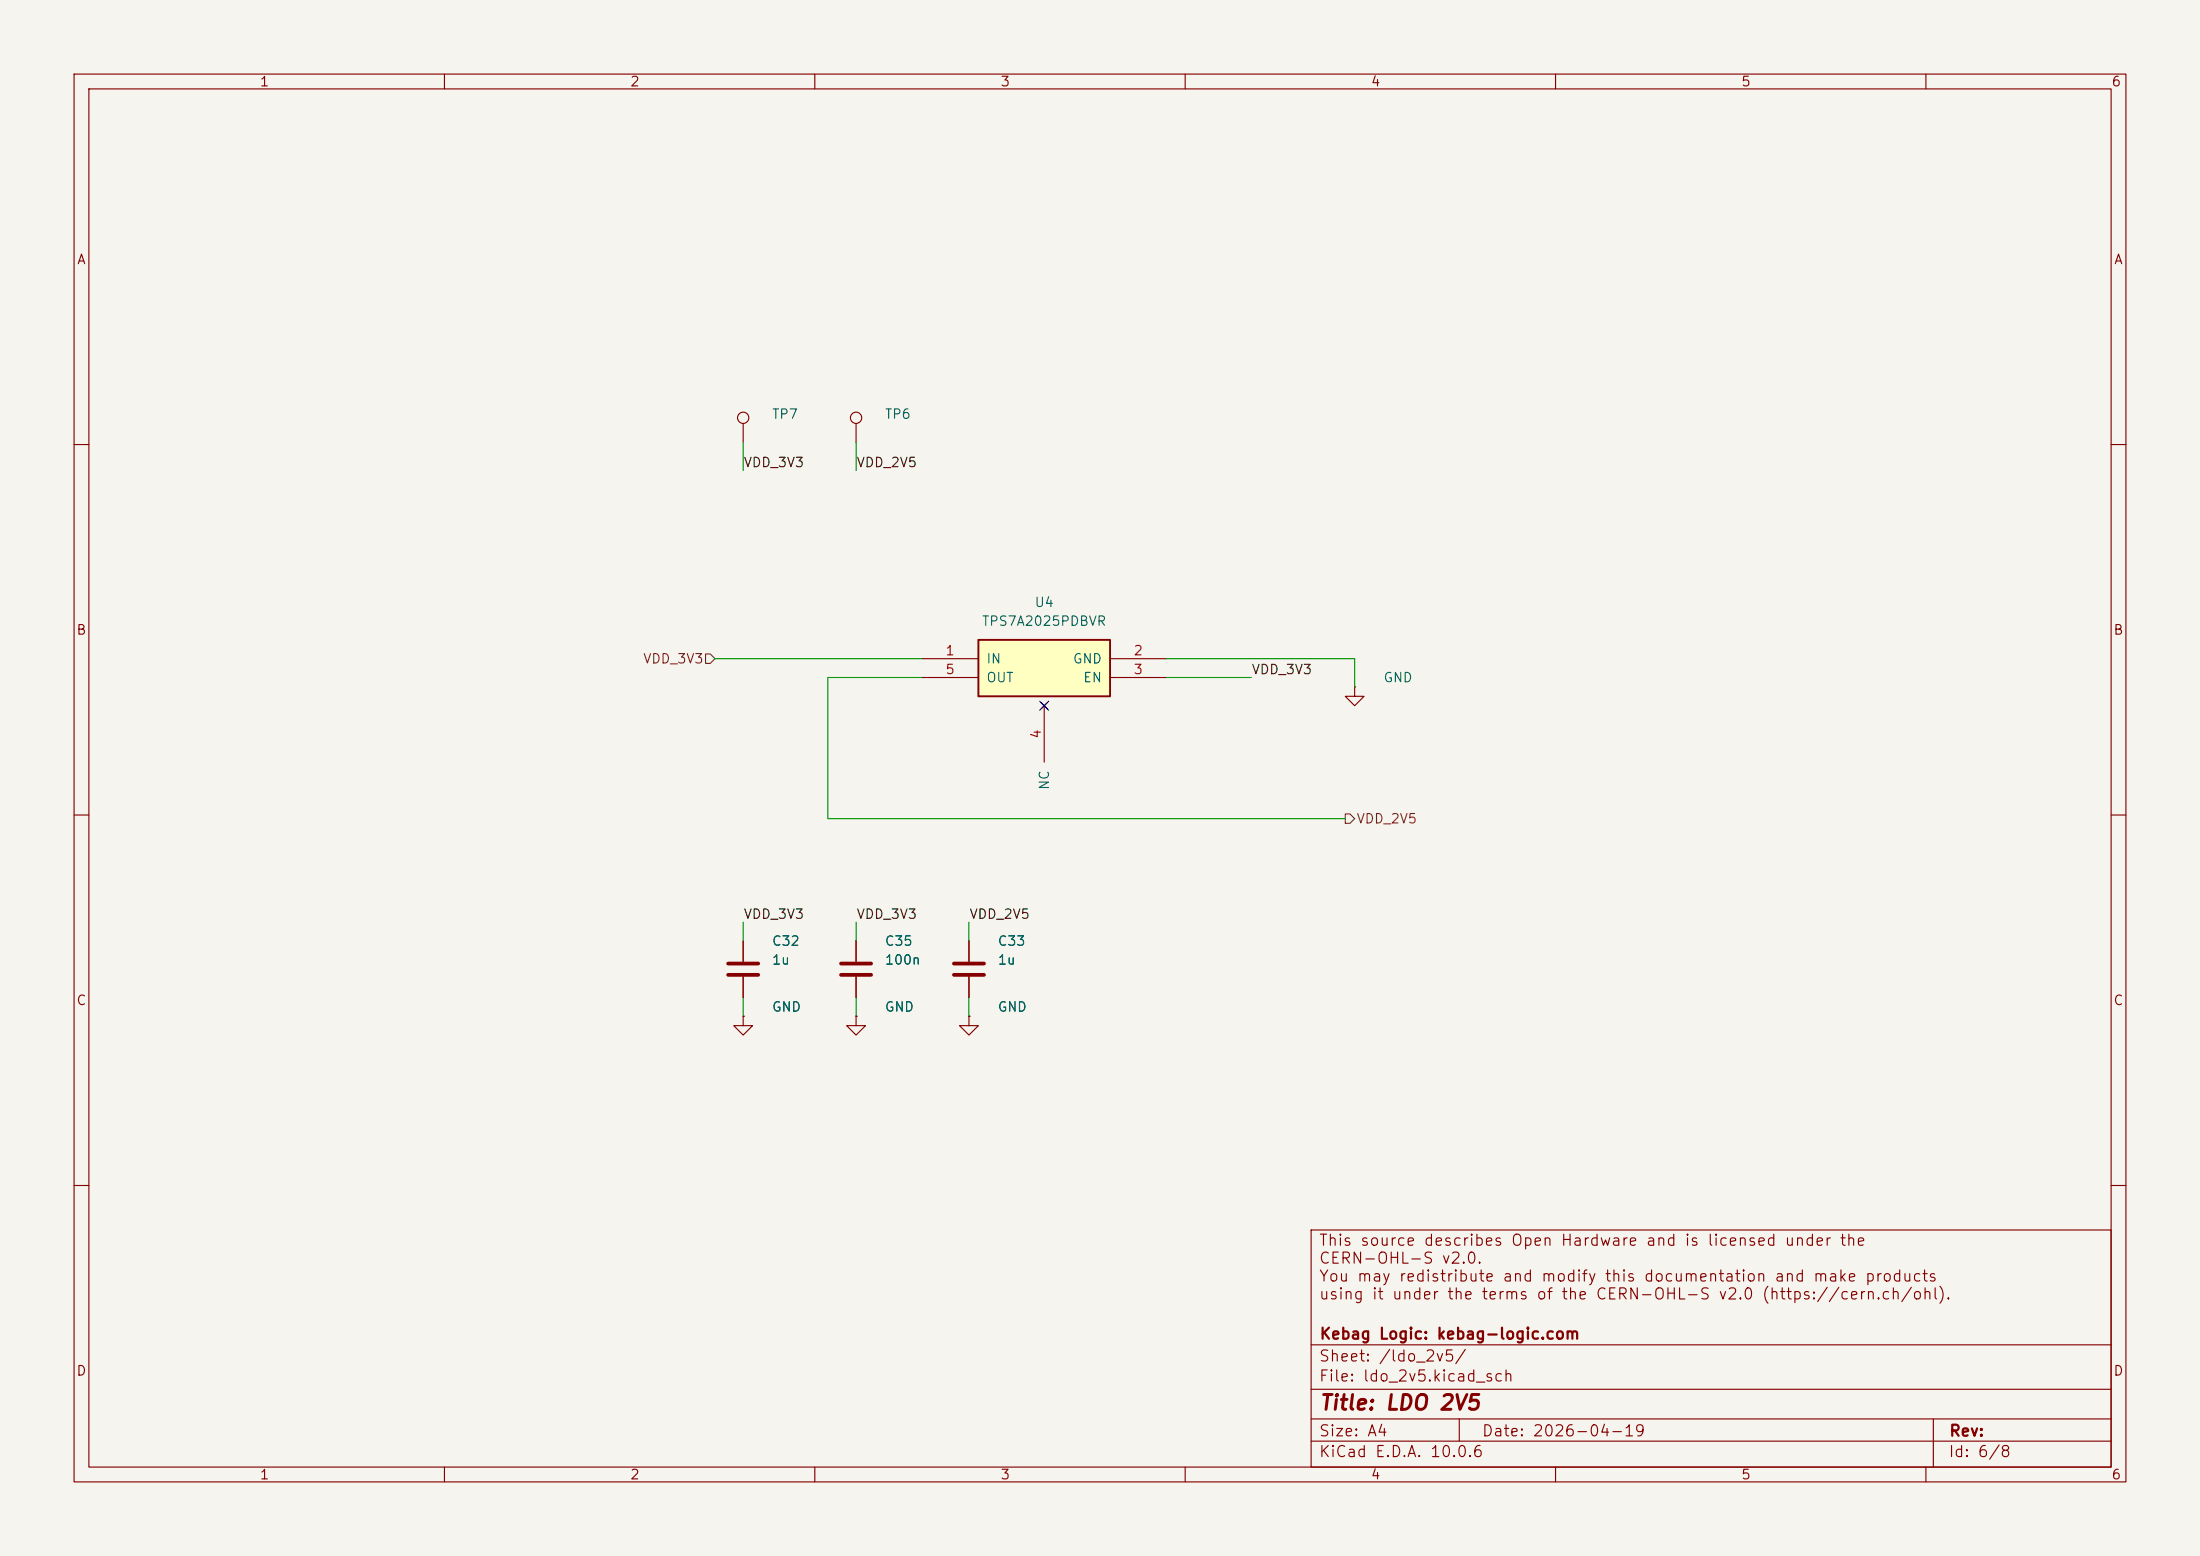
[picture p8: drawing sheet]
(kicad_sch
 (version 20260306)
 (generator "eeschema")
 (generator_version "10.0")
 (paper "A4")
 (title_block
  (title "LDO 2V5")
  (date "2026-04-19")
  (company "Kebag Logic: kebag-logic.com")
  (comment 3 "This source describes Open Hardware and is licensed under the\nCERN-OHL-S v2.0.\nYou may redistribute and modify this documentation and make products\nusing it under the terms of the CERN-OHL-S v2.0 (https://cern.ch/ohl)."))
 (lib_symbols
  (symbol "KL_C:C_100n_35V_10pct_X7R_0402"
   (pin_numbers (hide yes))
   (pin_names
    (offset 0.254)) (exclude_from_sim no) (in_bom yes) (on_board yes)
   (in_pos_files yes)
   (duplicate_pin_numbers_are_jumpers no)
   (property "Reference" "C" (at 0.635 2.54 0) (show_name no) (do_not_autoplace no) (effects (font (size 1.27 1.27)) (justify left)))
   (property "Value" "100n" (at 0.635 -2.54 0) (show_name no) (do_not_autoplace no) (effects (font (size 1.27 1.27)) (justify left)))
   (property "Footprint" "KL_Footprints:C_0402" (at 0.9652 -3.81 0) (show_name no) (do_not_autoplace no) (hide yes) (effects (font (size 1.27 1.27))))
   (property "Datasheet" "https://product.tdk.com/system/files/dam/doc/product/capacitor/ceramic/mlcc/catalog/mlcc_automotive_general_en.pdf" (at 0 0 0) (show_name no) (do_not_autoplace no) (hide yes) (effects (font (size 1.27 1.27))))
   (property "Description" "Unpolarized capacitor" (at 0 0 0) (show_name no) (do_not_autoplace no) (hide yes) (effects (font (size 1.27 1.27))))
   (property "Voltage_in_V" "35" (at 0 0 0) (show_name no) (do_not_autoplace no) (hide yes) (effects (font (size 1.27 1.27))))
   (property "Tolerance_in_pct" "10" (at 0 0 0) (show_name no) (do_not_autoplace no) (hide yes) (effects (font (size 1.27 1.27))))
   (property "Dielectric" "X7R" (at 0 0 0) (show_name no) (do_not_autoplace no) (hide yes) (effects (font (size 1.27 1.27))))
   (property "Package_in_inch" "0402" (at 0 0 0) (show_name no) (do_not_autoplace no) (hide yes) (effects (font (size 1.27 1.27))))
   (property "MPN" "CGA2B3X7R1V104K050BB" (at 0 0 0) (show_name no) (do_not_autoplace no) (hide yes) (effects (font (size 1.27 1.27))))
   (property "Mouser" "810-CGA2B3X7R1V104K" (at 0 0 0) (show_name no) (do_not_autoplace no) (hide yes) (effects (font (size 1.27 1.27))))
   (property "Digikey" "445-6901-1-ND" (at 0 0 0) (show_name no) (do_not_autoplace no) (hide yes) (effects (font (size 1.27 1.27))))
   (property "LCSC" "C2181802" (at 0 0 0) (show_name no) (do_not_autoplace no) (hide yes) (effects (font (size 1.27 1.27))))
   (symbol "C_100n_35V_10pct_X7R_0402_0_1"
    (polyline (pts (xy -2.032 0.762) (xy 2.032 0.762)) (stroke (width 0.508) (type default)) (fill (type none)))
    (polyline (pts (xy -2.032 -0.762) (xy 2.032 -0.762)) (stroke (width 0.508) (type default)) (fill (type none))))
   (symbol "C_100n_35V_10pct_X7R_0402_1_1"
    (pin passive line (at 0 3.81 270) (length 2.794) (name "" (effects (font (size 1.27 1.27)))) (number "1" (effects (font (size 1.27 1.27)))))
    (pin passive line (at 0 -3.81 90) (length 2.794) (name "" (effects (font (size 1.27 1.27)))) (number "2" (effects (font (size 1.27 1.27))))))
   (embedded_fonts no))
  (symbol "KL_C:C_1u_16V_10pct_X5R_0402"
   (pin_numbers (hide yes))
   (pin_names
    (offset 0.254)) (exclude_from_sim no) (in_bom yes) (on_board yes)
   (in_pos_files yes)
   (duplicate_pin_numbers_are_jumpers no)
   (property "Reference" "C" (at 0.635 2.54 0) (show_name no) (do_not_autoplace no) (effects (font (size 1.27 1.27)) (justify left)))
   (property "Value" "1u" (at 0.635 -2.54 0) (show_name no) (do_not_autoplace no) (effects (font (size 1.27 1.27)) (justify left)))
   (property "Footprint" "KL_Footprints:C_0402" (at 0.9652 -3.81 0) (show_name no) (do_not_autoplace no) (hide yes) (effects (font (size 1.27 1.27))))
   (property "Datasheet" "https://www.murata.com/en-global/products/productdetail?partno=GRM155R61C105KA12%23" (at 0 0 0) (show_name no) (do_not_autoplace no) (hide yes) (effects (font (size 1.27 1.27))))
   (property "Description" "Unpolarized capacitor" (at 0 0 0) (show_name no) (do_not_autoplace no) (hide yes) (effects (font (size 1.27 1.27))))
   (property "Voltage_in_V" "16" (at 0 0 0) (show_name no) (do_not_autoplace no) (hide yes) (effects (font (size 1.27 1.27))))
   (property "Tolerance_in_pct" "10" (at 0 0 0) (show_name no) (do_not_autoplace no) (hide yes) (effects (font (size 1.27 1.27))))
   (property "Dielectric" "X5R" (at 0 0 0) (show_name no) (do_not_autoplace no) (hide yes) (effects (font (size 1.27 1.27))))
   (property "Package_in_inch" "0402" (at 0 0 0) (show_name no) (do_not_autoplace no) (hide yes) (effects (font (size 1.27 1.27))))
   (property "MPN" "GRM155R61C105KA12D" (at 0 0 0) (show_name no) (do_not_autoplace no) (hide yes) (effects (font (size 1.27 1.27))))
   (property "Mouser" "81-GRM155R61C105KA12D" (at 0 0 0) (show_name no) (do_not_autoplace no) (hide yes) (effects (font (size 1.27 1.27))))
   (property "Digikey" "490-10694-1-ND" (at 0 0 0) (show_name no) (do_not_autoplace no) (hide yes) (effects (font (size 1.27 1.27))))
   (property "LCSC" "C77006" (at 0 0 0) (show_name no) (do_not_autoplace no) (hide yes) (effects (font (size 1.27 1.27))))
   (symbol "C_1u_16V_10pct_X5R_0402_0_1"
    (polyline (pts (xy -2.032 0.762) (xy 2.032 0.762)) (stroke (width 0.508) (type default)) (fill (type none)))
    (polyline (pts (xy -2.032 -0.762) (xy 2.032 -0.762)) (stroke (width 0.508) (type default)) (fill (type none))))
   (symbol "C_1u_16V_10pct_X5R_0402_1_1"
    (pin passive line (at 0 3.81 270) (length 2.794) (name "" (effects (font (size 1.27 1.27)))) (number "1" (effects (font (size 1.27 1.27)))))
    (pin passive line (at 0 -3.81 90) (length 2.794) (name "" (effects (font (size 1.27 1.27)))) (number "2" (effects (font (size 1.27 1.27))))))
   (embedded_fonts no))
  (symbol "KL_TestPoint:TestPoint_SMD"
   (pin_numbers (hide yes))
   (pin_names
    (offset 0) (hide yes)) (exclude_from_sim no) (in_bom no) (on_board yes)
   (in_pos_files yes)
   (duplicate_pin_numbers_are_jumpers no)
   (property "Reference" "TP" (at 0 5.715 0) (show_name no) (do_not_autoplace yes) (effects (font (size 1.27 1.27))))
   (property "Value" "TestPoint_SMD" (at 0 5.08 0) (show_name no) (do_not_autoplace no) (hide yes) (effects (font (size 1.27 1.27))))
   (property "Footprint" "KL_Footprints:TestPoint_SMD_1.0x1.0mm" (at 5.08 0 0) (show_name no) (do_not_autoplace no) (hide yes) (effects (font (size 1.27 1.27))))
   (property "Datasheet" "" (at 5.08 0 0) (show_name no) (do_not_autoplace no) (hide yes) (effects (font (size 1.27 1.27))))
   (property "Description" "test point" (at 0 0 0) (show_name no) (do_not_autoplace no) (hide yes) (effects (font (size 1.27 1.27))))
   (symbol "TestPoint_SMD_0_1"
    (circle (center 0 3.302) (radius 0.762) (stroke (width 0) (type default)) (fill (type none))))
   (symbol "TestPoint_SMD_1_1"
    (pin passive line (at 0 0 90) (length 2.54) (name "1" (effects (font (size 1.27 1.27)))) (number "1" (effects (font (size 1.27 1.27))))))
   (embedded_fonts no))
  (symbol "KL_Voltage_Regulators:TPS7A2025PDBVR"
   (pin_names
    (offset 1.016)) (exclude_from_sim no) (in_bom yes) (on_board yes)
   (in_pos_files yes)
   (duplicate_pin_numbers_are_jumpers no)
   (property "Reference" "U" (at -8.89 6.35 0) (show_name no) (do_not_autoplace no) (effects (font (size 1.27 1.27))))
   (property "Value" "TPS7A2025PDBVR" (at -8.89 8.89 0) (show_name no) (do_not_autoplace no) (effects (font (size 1.27 1.27))))
   (property "Footprint" "KL_Footprints:SOT-23-5" (at 0 0 0) (show_name no) (do_not_autoplace no) (hide yes) (effects (font (size 1.27 1.27))))
   (property "Datasheet" "https://www.ti.com/lit/gpn/tps7a20" (at 0 0 0) (show_name no) (do_not_autoplace no) (hide yes) (effects (font (size 1.27 1.27))))
   (property "Description" "Voltage Regulator" (at 0 0 0) (show_name no) (do_not_autoplace no) (hide yes) (effects (font (size 1.27 1.27))))
   (property "VIN_MIN_V" "1.6" (at 0 0 0) (show_name no) (do_not_autoplace no) (hide yes) (effects (font (size 1.27 1.27))))
   (property "VIN_MAX_V" "6.5" (at 0 0 0) (show_name no) (do_not_autoplace no) (hide yes) (effects (font (size 1.27 1.27))))
   (property "I_OUT_A" "0.3" (at 0 0 0) (show_name no) (do_not_autoplace no) (hide yes) (effects (font (size 1.27 1.27))))
   (property "I_VIN_A" "TBD" (at 0 0 0) (show_name no) (do_not_autoplace no) (hide yes) (effects (font (size 1.27 1.27))))
   (property "V_OUT_V" "2.5" (at 0 0 0) (show_name no) (do_not_autoplace no) (hide yes) (effects (font (size 1.27 1.27))))
   (property "MPN" "TPS7A2025PDBVR" (at 0 0 0) (show_name no) (do_not_autoplace no) (hide yes) (effects (font (size 1.27 1.27))))
   (property "Mouser" "595-TPS7A2025PDBVR" (at 0 0 0) (show_name no) (do_not_autoplace no) (hide yes) (effects (font (size 1.27 1.27))))
   (property "Digikey" "296-TPS7A2025PDBVRCT-ND" (at 0 0 0) (show_name no) (do_not_autoplace no) (hide yes) (effects (font (size 1.27 1.27))))
   (property "LCSC" "C2869949" (at 0 0 0) (show_name no) (do_not_autoplace no) (hide yes) (effects (font (size 1.27 1.27))))
   (symbol "TPS7A2025PDBVR_0_1"
    (rectangle (start -8.89 3.81) (end 8.89 -3.81) (stroke (width 0.254) (type default)) (fill (type background))))
   (symbol "TPS7A2025PDBVR_1_1"
    (pin power_in line (at -16.51 1.27 0) (length 7.62) (name "IN" (effects (font (size 1.27 1.27)))) (number "1" (effects (font (size 1.27 1.27)))))
    (pin power_in line (at 16.51 1.27 180) (length 7.62) (name "GND" (effects (font (size 1.27 1.27)))) (number "2" (effects (font (size 1.27 1.27)))))
    (pin input line (at 16.51 -1.27 180) (length 7.62) (name "EN" (effects (font (size 1.27 1.27)))) (number "3" (effects (font (size 1.27 1.27)))))
    (pin no_connect line (at 0 -5.08 270) (length 7.62) (name "NC" (effects (font (size 1.27 1.27)))) (number "4" (effects (font (size 1.27 1.27)))))
    (pin power_out line (at -16.51 -1.27 0) (length 7.62) (name "OUT" (effects (font (size 1.27 1.27)))) (number "5" (effects (font (size 1.27 1.27))))))
   (embedded_fonts no))
  (symbol "power:GND"
   (power global)
   (pin_numbers (hide yes))
   (pin_names
    (offset 0) (hide yes)) (exclude_from_sim no) (in_bom yes) (on_board yes)
   (in_pos_files yes)
   (duplicate_pin_numbers_are_jumpers no)
   (property "Reference" "#PWR" (at 0 -6.35 0) (show_name no) (do_not_autoplace no) (hide yes) (effects (font (size 1.27 1.27))))
   (property "Value" "GND" (at 0 -3.81 0) (show_name no) (do_not_autoplace no) (effects (font (size 1.27 1.27))))
   (property "Footprint" "" (at 0 0 0) (show_name no) (do_not_autoplace no) (hide yes) (effects (font (size 1.27 1.27))))
   (property "Datasheet" "" (at 0 0 0) (show_name no) (do_not_autoplace no) (hide yes) (effects (font (size 1.27 1.27))))
   (property "Description" "Power symbol creates a global label with name \"GND\" , ground" (at 0 0 0) (show_name no) (do_not_autoplace no) (hide yes) (effects (font (size 1.27 1.27))))
   (symbol "GND_0_1"
    (polyline (pts (xy 0 0) (xy 0 -1.27) (xy 1.27 -1.27) (xy 0 -2.54) (xy -1.27 -1.27) (xy 0 -1.27)) (stroke (width 0) (type default)) (fill (type none))))
   (symbol "GND_1_1"
    (pin power_in line (at 0 0 270) (length 0) (name "" (effects (font (size 1.27 1.27)))) (number "1" (effects (font (size 1.27 1.27))))))
   (embedded_fonts no)))
 (no_connect
  (at 140.97 95.25))
 (wire
  (pts (xy 182.88 88.9) (xy 182.88 92.71))
  (stroke (width 0) (type default)))
 (wire
  (pts (xy 124.46 88.9) (xy 96.52 88.9))
  (stroke (width 0) (type default)))
 (wire
  (pts (xy 157.48 91.44) (xy 168.91 91.44))
  (stroke (width 0) (type default)))
 (wire
  (pts (xy 130.81 127) (xy 130.81 124.46))
  (stroke (width 0) (type default)))
 (wire
  (pts (xy 111.76 91.44) (xy 111.76 110.49))
  (stroke (width 0) (type default)))
 (wire
  (pts (xy 115.57 127) (xy 115.57 124.46))
  (stroke (width 0) (type default)))
 (wire
  (pts (xy 115.57 134.62) (xy 115.57 137.16))
  (stroke (width 0) (type default)))
 (wire
  (pts (xy 124.46 91.44) (xy 111.76 91.44))
  (stroke (width 0) (type default)))
 (wire
  (pts (xy 130.81 134.62) (xy 130.81 137.16))
  (stroke (width 0) (type default)))
 (wire
  (pts (xy 100.33 127) (xy 100.33 124.46))
  (stroke (width 0) (type default)))
 (wire
  (pts (xy 100.33 59.69) (xy 100.33 63.5))
  (stroke (width 0) (type default)))
 (wire
  (pts (xy 115.57 59.69) (xy 115.57 63.5))
  (stroke (width 0) (type default)))
 (wire
  (pts (xy 100.33 134.62) (xy 100.33 137.16))
  (stroke (width 0) (type default)))
 (wire
  (pts (xy 111.76 110.49) (xy 181.61 110.49))
  (stroke (width 0) (type default)))
 (wire
  (pts (xy 157.48 88.9) (xy 182.88 88.9))
  (stroke (width 0) (type default)))
 (label "VDD_3V3"
  (at 100.33 124.46 0)
  (effects (font (size 1.27 1.27)) (justify left bottom)))
 (label "VDD_3V3"
  (at 168.91 91.44 0)
  (effects (font (size 1.27 1.27)) (justify left bottom)))
 (label "VDD_3V3"
  (at 100.33 63.5 0)
  (effects (font (size 1.27 1.27)) (justify left bottom)))
 (label "VDD_3V3"
  (at 115.57 124.46 0)
  (effects (font (size 1.27 1.27)) (justify left bottom)))
 (label "VDD_2V5"
  (at 115.57 63.5 0)
  (effects (font (size 1.27 1.27)) (justify left bottom)))
 (label "VDD_2V5"
  (at 130.81 124.46 0)
  (effects (font (size 1.27 1.27)) (justify left bottom)))
 (hierarchical_label "VDD_2V5"
  (shape output)
  (at 181.61 110.49 0)
  (effects (font (size 1.27 1.27)) (justify left)))
 (hierarchical_label "VDD_3V3"
  (shape input)
  (at 96.52 88.9 180)
  (effects (font (size 1.27 1.27)) (justify right)))
 (symbol
  (lib_id "KL_Voltage_Regulators:TPS7A2025PDBVR")
  (at 140.97 90.17 0)
  (unit 1)
  (body_style 1)
  (exclude_from_sim no)
  (in_bom yes)
  (on_board yes)
  (in_pos_files yes)
  (dnp no)
  (property "Reference" "U4" (at 140.97 81.28 0) (show_name no) (do_not_autoplace no) (effects (font (size 1.27 1.27))))
  (property "Value" "TPS7A2025PDBVR" (at 140.97 83.82 0) (show_name no) (do_not_autoplace no) (effects (font (size 1.27 1.27))))
  (property "Footprint" "KL_Footprints:SOT-23-5" (at 144.78 91.44 0) (hide yes) (show_name no) (do_not_autoplace no) (effects (font (size 1.27 1.27)) (justify left)))
  (property "Datasheet" "https://www.ti.com/lit/gpn/tps7a20" (at 144.78 93.98 0) (hide yes) (show_name no) (do_not_autoplace no) (effects (font (size 1.27 1.27)) (justify left)))
  (property "Description" "Voltage Regulator" (at 144.78 96.52 0) (hide yes) (show_name no) (do_not_autoplace no) (effects (font (size 1.27 1.27)) (justify left)))
  (property "VIN_MIN_V" "1.6" (at 0 0 0) (hide yes) (show_name no) (do_not_autoplace no) (effects (font (size 1.27 1.27))))
  (property "VIN_MAX_V" "6.5" (at 0 0 0) (hide yes) (show_name no) (do_not_autoplace no) (effects (font (size 1.27 1.27))))
  (property "I_OUT_A" "0.3" (at 0 0 0) (hide yes) (show_name no) (do_not_autoplace no) (effects (font (size 1.27 1.27))))
  (property "I_VIN_A" "TBD" (at 0 0 0) (hide yes) (show_name no) (do_not_autoplace no) (effects (font (size 1.27 1.27))))
  (property "V_OUT_V" "2.5" (at 0 0 0) (hide yes) (show_name no) (do_not_autoplace no) (effects (font (size 1.27 1.27))))
  (property "MPN" "TPS7A2025PDBVR" (at 0 0 0) (hide yes) (show_name no) (do_not_autoplace no) (effects (font (size 1.27 1.27))))
  (property "Mouser" "595-TPS7A2025PDBVR" (at 0 0 0) (hide yes) (show_name no) (do_not_autoplace no) (effects (font (size 1.27 1.27))))
  (property "Digikey" "296-TPS7A2025PDBVRCT-ND" (at 0 0 0) (hide yes) (show_name no) (do_not_autoplace no) (effects (font (size 1.27 1.27))))
  (property "LCSC" "C2869949" (at 0 0 0) (hide yes) (show_name no) (do_not_autoplace no) (effects (font (size 1.27 1.27))))
  (pin "1")
  (pin "2")
  (pin "3")
  (pin "4")
  (pin "5"))
 (symbol
  (lib_id "KL_C:C_1u_16V_10pct_X5R_0402")
  (at 100.33 130.81 0)
  (unit 1)
  (body_style 1)
  (exclude_from_sim no)
  (in_bom yes)
  (on_board yes)
  (in_pos_files yes)
  (dnp no)
  (property "Reference" "C32" (at 104.14 127 0) (show_name no) (do_not_autoplace no) (effects (font (size 1.27 1.27)) (justify left)))
  (property "Value" "1u" (at 104.14 129.54 0) (show_name no) (do_not_autoplace no) (effects (font (size 1.27 1.27)) (justify left)))
  (property "Footprint" "KL_Footprints:C_0402" (at 104.14 132.08 0) (hide yes) (show_name no) (do_not_autoplace no) (effects (font (size 1.27 1.27)) (justify left)))
  (property "Datasheet" "https://www.murata.com/en-global/products/productdetail?partno=GRM155R61C105KA12%23" (at 104.14 134.62 0) (hide yes) (show_name no) (do_not_autoplace no) (effects (font (size 1.27 1.27)) (justify left)))
  (property "Description" "Unpolarized capacitor" (at 104.14 137.16 0) (hide yes) (show_name no) (do_not_autoplace no) (effects (font (size 1.27 1.27)) (justify left)))
  (property "Voltage_in_V" "16" (at 0 0 0) (hide yes) (show_name no) (do_not_autoplace no) (effects (font (size 1.27 1.27))))
  (property "Tolerance_in_pct" "10" (at 0 0 0) (hide yes) (show_name no) (do_not_autoplace no) (effects (font (size 1.27 1.27))))
  (property "Dielectric" "X5R" (at 0 0 0) (hide yes) (show_name no) (do_not_autoplace no) (effects (font (size 1.27 1.27))))
  (property "Package_in_inch" "0402" (at 0 0 0) (hide yes) (show_name no) (do_not_autoplace no) (effects (font (size 1.27 1.27))))
  (property "MPN" "GRM155R61C105KA12D" (at 0 0 0) (hide yes) (show_name no) (do_not_autoplace no) (effects (font (size 1.27 1.27))))
  (property "Mouser" "81-GRM155R61C105KA12D" (at 0 0 0) (hide yes) (show_name no) (do_not_autoplace no) (effects (font (size 1.27 1.27))))
  (property "Digikey" "490-10694-1-ND" (at 0 0 0) (hide yes) (show_name no) (do_not_autoplace no) (effects (font (size 1.27 1.27))))
  (property "LCSC" "C77006" (at 0 0 0) (hide yes) (show_name no) (do_not_autoplace no) (effects (font (size 1.27 1.27))))
  (pin "1")
  (pin "2"))
 (symbol
  (lib_id "KL_TestPoint:TestPoint_SMD")
  (at 100.33 59.69 0)
  (unit 1)
  (body_style 1)
  (exclude_from_sim no)
  (in_bom yes)
  (on_board yes)
  (in_pos_files yes)
  (dnp no)
  (property "Reference" "TP7" (at 104.14 55.88 0) (show_name no) (do_not_autoplace no) (effects (font (size 1.27 1.27)) (justify left)))
  (property "Value" "TestPoint_SMD" (at 104.14 58.42 0) (hide yes) (show_name no) (do_not_autoplace no) (effects (font (size 1.27 1.27)) (justify left)))
  (property "Footprint" "KL_Footprints:TestPoint_SMD_1.0x1.0mm" (at 104.14 60.96 0) (hide yes) (show_name no) (do_not_autoplace no) (effects (font (size 1.27 1.27)) (justify left)))
  (property "Datasheet" "" (at 104.14 63.5 0) (hide yes) (show_name no) (do_not_autoplace no) (effects (font (size 1.27 1.27)) (justify left)))
  (property "Description" "test point" (at 104.14 66.04 0) (hide yes) (show_name no) (do_not_autoplace no) (effects (font (size 1.27 1.27)) (justify left)))
  (pin "1"))
 (symbol
  (lib_id "power:GND")
  (at 100.33 137.16 0)
  (unit 1)
  (body_style 1)
  (exclude_from_sim no)
  (in_bom yes)
  (on_board yes)
  (in_pos_files yes)
  (dnp no)
  (property "Reference" "#PWR0911" (at 104.14 133.35 0) (hide yes) (show_name no) (do_not_autoplace no) (effects (font (size 1.27 1.27)) (justify left)))
  (property "Value" "GND" (at 104.14 135.89 0) (show_name no) (do_not_autoplace no) (effects (font (size 1.27 1.27)) (justify left)))
  (property "Footprint" "" (at 104.14 138.43 0) (hide yes) (show_name no) (do_not_autoplace no) (effects (font (size 1.27 1.27)) (justify left)))
  (property "Datasheet" "" (at 104.14 140.97 0) (hide yes) (show_name no) (do_not_autoplace no) (effects (font (size 1.27 1.27)) (justify left)))
  (property "Description" "Power symbol creates a global label with name \"GND\" , ground" (at 104.14 143.51 0) (hide yes) (show_name no) (do_not_autoplace no) (effects (font (size 1.27 1.27)) (justify left)))
  (pin "1"))
 (symbol
  (lib_id "KL_TestPoint:TestPoint_SMD")
  (at 115.57 59.69 0)
  (unit 1)
  (body_style 1)
  (exclude_from_sim no)
  (in_bom yes)
  (on_board yes)
  (in_pos_files yes)
  (dnp no)
  (property "Reference" "TP6" (at 119.38 55.88 0) (show_name no) (do_not_autoplace no) (effects (font (size 1.27 1.27)) (justify left)))
  (property "Value" "TestPoint_SMD" (at 119.38 58.42 0) (hide yes) (show_name no) (do_not_autoplace no) (effects (font (size 1.27 1.27)) (justify left)))
  (property "Footprint" "KL_Footprints:TestPoint_SMD_1.0x1.0mm" (at 119.38 60.96 0) (hide yes) (show_name no) (do_not_autoplace no) (effects (font (size 1.27 1.27)) (justify left)))
  (property "Datasheet" "" (at 119.38 63.5 0) (hide yes) (show_name no) (do_not_autoplace no) (effects (font (size 1.27 1.27)) (justify left)))
  (property "Description" "test point" (at 119.38 66.04 0) (hide yes) (show_name no) (do_not_autoplace no) (effects (font (size 1.27 1.27)) (justify left)))
  (pin "1"))
 (symbol
  (lib_id "power:GND")
  (at 115.57 137.16 0)
  (unit 1)
  (body_style 1)
  (exclude_from_sim no)
  (in_bom yes)
  (on_board yes)
  (in_pos_files yes)
  (dnp no)
  (property "Reference" "#PWR0912" (at 119.38 133.35 0) (hide yes) (show_name no) (do_not_autoplace no) (effects (font (size 1.27 1.27)) (justify left)))
  (property "Value" "GND" (at 119.38 135.89 0) (show_name no) (do_not_autoplace no) (effects (font (size 1.27 1.27)) (justify left)))
  (property "Footprint" "" (at 119.38 138.43 0) (hide yes) (show_name no) (do_not_autoplace no) (effects (font (size 1.27 1.27)) (justify left)))
  (property "Datasheet" "" (at 119.38 140.97 0) (hide yes) (show_name no) (do_not_autoplace no) (effects (font (size 1.27 1.27)) (justify left)))
  (property "Description" "Power symbol creates a global label with name \"GND\" , ground" (at 119.38 143.51 0) (hide yes) (show_name no) (do_not_autoplace no) (effects (font (size 1.27 1.27)) (justify left)))
  (pin "1"))
 (symbol
  (lib_id "power:GND")
  (at 130.81 137.16 0)
  (unit 1)
  (body_style 1)
  (exclude_from_sim no)
  (in_bom yes)
  (on_board yes)
  (in_pos_files yes)
  (dnp no)
  (property "Reference" "#PWR0913" (at 134.62 133.35 0) (hide yes) (show_name no) (do_not_autoplace no) (effects (font (size 1.27 1.27)) (justify left)))
  (property "Value" "GND" (at 134.62 135.89 0) (show_name no) (do_not_autoplace no) (effects (font (size 1.27 1.27)) (justify left)))
  (property "Footprint" "" (at 134.62 138.43 0) (hide yes) (show_name no) (do_not_autoplace no) (effects (font (size 1.27 1.27)) (justify left)))
  (property "Datasheet" "" (at 134.62 140.97 0) (hide yes) (show_name no) (do_not_autoplace no) (effects (font (size 1.27 1.27)) (justify left)))
  (property "Description" "Power symbol creates a global label with name \"GND\" , ground" (at 134.62 143.51 0) (hide yes) (show_name no) (do_not_autoplace no) (effects (font (size 1.27 1.27)) (justify left)))
  (pin "1"))
 (symbol
  (lib_id "KL_C:C_100n_35V_10pct_X7R_0402")
  (at 115.57 130.81 0)
  (unit 1)
  (body_style 1)
  (exclude_from_sim no)
  (in_bom yes)
  (on_board yes)
  (in_pos_files yes)
  (dnp no)
  (property "Reference" "C35" (at 119.38 127 0) (show_name no) (do_not_autoplace no) (effects (font (size 1.27 1.27)) (justify left)))
  (property "Value" "100n" (at 119.38 129.54 0) (show_name no) (do_not_autoplace no) (effects (font (size 1.27 1.27)) (justify left)))
  (property "Footprint" "KL_Footprints:C_0402" (at 119.38 132.08 0) (hide yes) (show_name no) (do_not_autoplace no) (effects (font (size 1.27 1.27)) (justify left)))
  (property "Datasheet" "https://product.tdk.com/system/files/dam/doc/product/capacitor/ceramic/mlcc/catalog/mlcc_automotive_general_en.pdf" (at 119.38 134.62 0) (hide yes) (show_name no) (do_not_autoplace no) (effects (font (size 1.27 1.27)) (justify left)))
  (property "Description" "Unpolarized capacitor" (at 119.38 137.16 0) (hide yes) (show_name no) (do_not_autoplace no) (effects (font (size 1.27 1.27)) (justify left)))
  (property "Voltage_in_V" "35" (at 0 0 0) (hide yes) (show_name no) (do_not_autoplace no) (effects (font (size 1.27 1.27))))
  (property "Tolerance_in_pct" "10" (at 0 0 0) (hide yes) (show_name no) (do_not_autoplace no) (effects (font (size 1.27 1.27))))
  (property "Dielectric" "X7R" (at 0 0 0) (hide yes) (show_name no) (do_not_autoplace no) (effects (font (size 1.27 1.27))))
  (property "Package_in_inch" "0402" (at 0 0 0) (hide yes) (show_name no) (do_not_autoplace no) (effects (font (size 1.27 1.27))))
  (property "MPN" "CGA2B3X7R1V104K050BB" (at 0 0 0) (hide yes) (show_name no) (do_not_autoplace no) (effects (font (size 1.27 1.27))))
  (property "Mouser" "810-CGA2B3X7R1V104K" (at 0 0 0) (hide yes) (show_name no) (do_not_autoplace no) (effects (font (size 1.27 1.27))))
  (property "Digikey" "445-6901-1-ND" (at 0 0 0) (hide yes) (show_name no) (do_not_autoplace no) (effects (font (size 1.27 1.27))))
  (property "LCSC" "C2181802" (at 0 0 0) (hide yes) (show_name no) (do_not_autoplace no) (effects (font (size 1.27 1.27))))
  (pin "1")
  (pin "2"))
 (symbol
  (lib_id "KL_C:C_1u_16V_10pct_X5R_0402")
  (at 130.81 130.81 0)
  (unit 1)
  (body_style 1)
  (exclude_from_sim no)
  (in_bom yes)
  (on_board yes)
  (in_pos_files yes)
  (dnp no)
  (property "Reference" "C33" (at 134.62 127 0) (show_name no) (do_not_autoplace no) (effects (font (size 1.27 1.27)) (justify left)))
  (property "Value" "1u" (at 134.62 129.54 0) (show_name no) (do_not_autoplace no) (effects (font (size 1.27 1.27)) (justify left)))
  (property "Footprint" "KL_Footprints:C_0402" (at 134.62 132.08 0) (hide yes) (show_name no) (do_not_autoplace no) (effects (font (size 1.27 1.27)) (justify left)))
  (property "Datasheet" "https://www.murata.com/en-global/products/productdetail?partno=GRM155R61C105KA12%23" (at 134.62 134.62 0) (hide yes) (show_name no) (do_not_autoplace no) (effects (font (size 1.27 1.27)) (justify left)))
  (property "Description" "Unpolarized capacitor" (at 134.62 137.16 0) (hide yes) (show_name no) (do_not_autoplace no) (effects (font (size 1.27 1.27)) (justify left)))
  (property "Voltage_in_V" "16" (at 0 0 0) (hide yes) (show_name no) (do_not_autoplace no) (effects (font (size 1.27 1.27))))
  (property "Tolerance_in_pct" "10" (at 0 0 0) (hide yes) (show_name no) (do_not_autoplace no) (effects (font (size 1.27 1.27))))
  (property "Dielectric" "X5R" (at 0 0 0) (hide yes) (show_name no) (do_not_autoplace no) (effects (font (size 1.27 1.27))))
  (property "Package_in_inch" "0402" (at 0 0 0) (hide yes) (show_name no) (do_not_autoplace no) (effects (font (size 1.27 1.27))))
  (property "MPN" "GRM155R61C105KA12D" (at 0 0 0) (hide yes) (show_name no) (do_not_autoplace no) (effects (font (size 1.27 1.27))))
  (property "Mouser" "81-GRM155R61C105KA12D" (at 0 0 0) (hide yes) (show_name no) (do_not_autoplace no) (effects (font (size 1.27 1.27))))
  (property "Digikey" "490-10694-1-ND" (at 0 0 0) (hide yes) (show_name no) (do_not_autoplace no) (effects (font (size 1.27 1.27))))
  (property "LCSC" "C77006" (at 0 0 0) (hide yes) (show_name no) (do_not_autoplace no) (effects (font (size 1.27 1.27))))
  (pin "1")
  (pin "2"))
 (symbol
  (lib_id "power:GND")
  (at 182.88 92.71 0)
  (unit 1)
  (body_style 1)
  (exclude_from_sim no)
  (in_bom yes)
  (on_board yes)
  (in_pos_files yes)
  (dnp no)
  (property "Reference" "#PWR0910" (at 186.69 88.9 0) (hide yes) (show_name no) (do_not_autoplace no) (effects (font (size 1.27 1.27)) (justify left)))
  (property "Value" "GND" (at 186.69 91.44 0) (show_name no) (do_not_autoplace no) (effects (font (size 1.27 1.27)) (justify left)))
  (property "Footprint" "" (at 186.69 93.98 0) (hide yes) (show_name no) (do_not_autoplace no) (effects (font (size 1.27 1.27)) (justify left)))
  (property "Datasheet" "" (at 186.69 96.52 0) (hide yes) (show_name no) (do_not_autoplace no) (effects (font (size 1.27 1.27)) (justify left)))
  (property "Description" "Power symbol creates a global label with name \"GND\" , ground" (at 186.69 99.06 0) (hide yes) (show_name no) (do_not_autoplace no) (effects (font (size 1.27 1.27)) (justify left)))
  (pin "1")))
